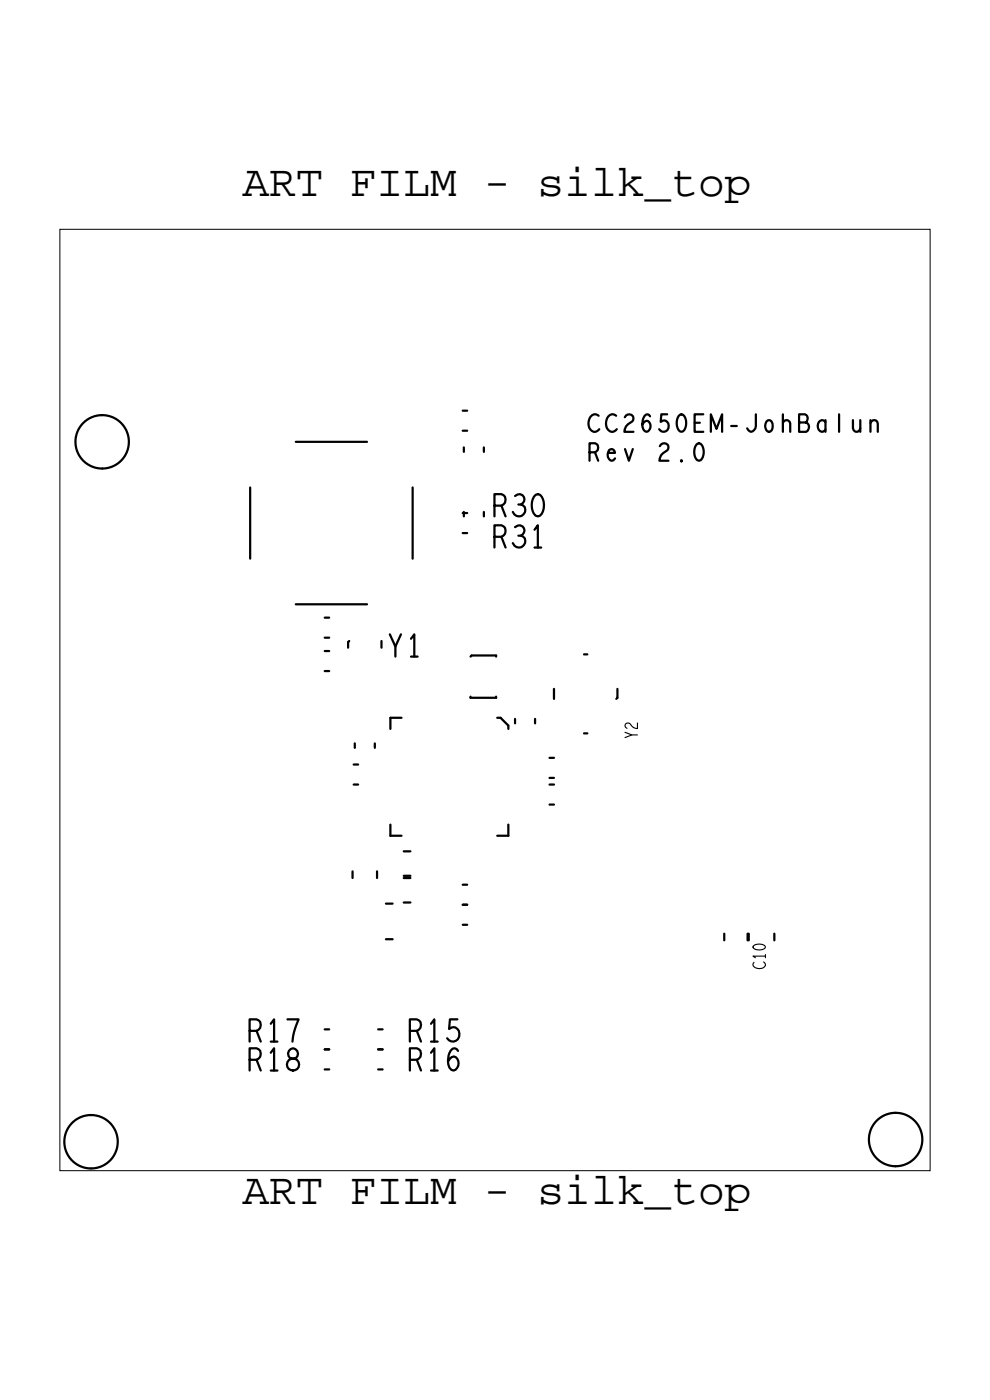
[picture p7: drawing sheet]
<svg xmlns="http://www.w3.org/2000/svg" width="210mm" height="297mm" viewBox="0 0 210 297" stroke-linecap="round" stroke-linejoin="round" font-family="sans-serif">
<!-- layer: Board Outline -->
<path d="M12.7 48.6h184.6v199.8h-184.6z" fill="none" stroke="#000" stroke-width=".21"/>
<!-- layer: Components -->
<g fill="none" stroke="#000" stroke-width=".47">
<path d="M62.7 93.7h15.2zM98.2 91.4h.9zM98.2 87.1h.9zM98.4 94.9v1zM102.6 94.9v1zM53.1 103.4v15.1zM87.5 103.4v15.1zM98.2 108.8h.9zM98.2 113.1h.9zM98.4 108.6v.9zM102.6 108.6v.9zM62.7 128.2h15.2z"/>
<path d="M68.9 138.1h.9zM68.9 131h.9zM68.9 135.3h.9zM73.8 136.2l.3-.2zM73.8 136.2v1.2zM100 139.1l-.2 .2zM100 139.1h5.2zM105.2 139.1v.2zM123.9 138.8h.7zM68.9 142.4h.9zM75.3 157.7v.9zM79.5 157.7v.9z"/>
<path d="M82.8 152.3h2.4zM82.8 152.3v2.3zM99.8 147.8v.2zM99.8 148h5.4zM105.2 147.8v.2zM105.5 152.3h.7zM106.2 152.3l1.6 1.6zM107.8 153.9v.7zM109.2 152.5v1zM113.5 152.5v1zM117.5 146.1v2.2zM123.9 155.6h.7z"/>
<path d="M131 148l-.3 .3zM131 146.1v1.9zM75 166.4h1zM75 162.2h1zM82.8 174.9v2.4zM82.8 177.3h2.4zM105.5 177.3h2.3zM107.8 174.9v2.4zM116.6 166.4h.9zM116.6 170.7h.9zM116.6 160.8h.9zM116.6 165h.9z"/>
<path d="M74.8 184.9v1.4zM80 184.9v1.4zM81.9 191.7h1.4zM81.9 199.3h1.4zM85.6 186.3h1.5zM85.6 180.6h1.5zM85.6 191.5h1.5zM85.6 185.8h1.5zM98.2 196.2h.9zM98.2 191.9h.9zM98.2 187.7h.9zM153.6 198.1v1.4z"/>
<path d="M158.6 198.1v1.4zM158.8 198.1v1.4zM164.3 198.1v1.4zM68.9 218.4h.9zM80.2 218.4h1zM68.9 222.6h.9zM68.9 226.9h.9zM80.2 222.6h1zM80.2 226.9h1z"/>
<circle cx="21.7" cy="93.7" r="5.7"/>
<circle cx="19.3" cy="242.2" r="5.7"/>
<circle cx="190" cy="241.7" r="5.7"/>
</g>
<!-- layer: Text -->
<path d="M132.6 155.3l1.4 .6M135.2 155.9h-1.2l-1.4 .6M135.2 153.4v1.2a1.78 1.78 0 0 1-1.6-1.1 .6 .6 0 0 0-.9 .1 .6 .6 0 0 0 .3 .9M159.8 200.7a1.88 1.88 0 0 1 2.6 .2 1.71 1.71 0 0 1-2.7 0zM162 204.1a.72 .72 0 0 1 .3 .8 .72 .72 0 0 1-.7 .5l-.8 .1a.82 .82 0 0 1-.9-.4 .82 .82 0 0 1 0-.9M162.4 202.8h-2.7l.5 .4M162.4 202.5v.7" fill="none" stroke="#000" stroke-width=".24"/>
<g fill="none" stroke="#000" stroke-width=".47">
<path d="M125.1 96h1.1a1.01 1.01 0 0 0 .7-1 1.01 1.01 0 0 0-.7-1h-1.1v3.7M127 88.2a1.16 1.16 0 0 0-1.9 .6 2.01 2.01 0 0 0 .9 2.8 1.28 1.28 0 0 0 1.1-.5M130.7 88.2a1.16 1.16 0 0 0-1.9 .6 2.01 2.01 0 0 0 .9 2.8 1.28 1.28 0 0 0 1.1-.5M132.5 88.5a.93 .93 0 0 1 1.4-.5 .93 .93 0 0 1 .2 1.4 2.47 2.47 0 0 0-1.7 2.2h2M137.9 88.3l-.5-.4a1.32 1.32 0 0 0-1.1 1.2 2.37 2.37 0 0 0 .5 2.4 .88 .88 0 0 0 .9-.2 .88 .88 0 0 0 .3-.9 .83 .83 0 0 0-.4-1 .83 .83 0 0 0-1 .2l-.4 .5M140 94.6a.93 .93 0 0 1 1.3-.5 .93 .93 0 0 1 .3 1.4 2.47 2.47 0 0 0-1.7 2.2h1.9M141.5 87.9h-1.2l-.2 1.6a1.06 1.06 0 0 1 1.4-.1 1.06 1.06 0 0 1 .3 1.4 1.07 1.07 0 0 1-.9 .8 1.07 1.07 0 0 1-1.1-.5M144.2 88a.83 .83 0 0 1 1.2 .7 2.69 2.69 0 0 1-.5 2.8 .83 .83 0 0 1-1.2-.7 2.69 2.69 0 0 1 .5-2.8zM144.5 97.7l.1 .1zM147.3 89.7h1.2M147.9 94.2a.83 .83 0 0 1 1.2 .6 2.69 2.69 0 0 1-.5 2.8 .83 .83 0 0 1-1.2-.7 2.69 2.69 0 0 1 .5-2.7zM149.2 87.9h-1.9v3.7h1.9"/>
<path d="M150.8 91.6v-3.7l1.2 3.1 1.2-3.1v3.7M155.1 90.4h1.2M160.3 87.9v2.5a.95 .95 0 0 1-.7 1.1 .95 .95 0 0 1-1.1-.6M162.6 89.4a.65 .65 0 0 1 1.1 0 1.42 1.42 0 0 1-.6 2.2 1.42 1.42 0 0 1-.5-2.2zM166.1 89.7a.8 .8 0 0 1 .8-.6 .8 .8 0 0 1 .7 .7v1.8M166.1 87.9v3.7M169.5 89.6h1.4a1.08 1.08 0 0 1 .7 1 1.08 1.08 0 0 1-.6 1h-1.5v-3.7h1.2a1 1 0 0 1 .2 1.7M175.1 89.6a.83 .83 0 0 0-.9-.5 .83 .83 0 0 0-.7 .8 1.12 1.12 0 0 0 .1 1.2 1.12 1.12 0 0 0 1 .4l.5-.4M175.1 89.1v2.5M178 87.9v3.7M180.9 89.1v1.8l.2 .4a.73 .73 0 0 0 1.2 0l.2-.4M182.5 89.1v2.5"/>
<path d="M184.6 89.8a.79 .79 0 0 1 .9-.7 .79 .79 0 0 1 .7 .8v1.7M184.6 89.1v2.5M104.9 113.9h1.5a1.28 1.28 0 0 0 .8-1.2 1.28 1.28 0 0 0-.8-1.3h-1.5v4.8M104.9 107.3h1.5a1.28 1.28 0 0 0 .8-1.3 1.28 1.28 0 0 0-.8-1.2h-1.5v4.7M109.2 111.8a1.14 1.14 0 0 1 1.9 .1 1.14 1.14 0 0 1-.6 1.7M109.2 105.2a1.14 1.14 0 0 1 1.9 .1 1.14 1.14 0 0 1-.6 1.7M113.4 112.4l.7-1v4.8M113.6 105a1.07 1.07 0 0 1 1.6 .9 3.4 3.4 0 0 1-.6 3.5 1.07 1.07 0 0 1-1.6-.9 3.4 3.4 0 0 1 .6-3.5zM82.7 134.6l1.2 2.6v2.1M85.1 134.6l-1.2 2.6M87.2 135.5l.7-.9v4.7M52.9 218.7h1.5a1.28 1.28 0 0 0 .9-1.2 1.28 1.28 0 0 0-.9-1.3h-1.5v4.8"/>
<path d="M57.4 217.2l.7-1v4.8M61 216.2h2.3l-1 2.9-.3 1.9M86.9 218.7h1.5a1.28 1.28 0 0 0 .9-1.2 1.28 1.28 0 0 0-.9-1.3h-1.5v4.8M91.4 217.2l.7-1v4.8M97 216.2h-1.6l-.1 2.1a1.27 1.27 0 0 1 1.4-.3 1.27 1.27 0 0 1 .7 1.3 1.4 1.4 0 0 1-.9 1.6 1.4 1.4 0 0 1-1.7-.6M52.9 224.8h1.5a1.28 1.28 0 0 0 .9-1.2 1.28 1.28 0 0 0-.9-1.2h-1.5v4.7M57.4 223.3l.7-.9v4.7M61.3 222.9a1.09 1.09 0 0 0 0 1.3 1.09 1.09 0 0 0 1.1 .4 1.28 1.28 0 0 1 .8 2 1.28 1.28 0 0 1-2.1 0 1.28 1.28 0 0 1 .8-2 1.07 1.07 0 0 0 1.3-1.4 1.07 1.07 0 0 0-1.9-.3zM86.9 224.8h1.5a1.28 1.28 0 0 0 .9-1.2 1.28 1.28 0 0 0-.9-1.2h-1.5v4.7M91.4 223.3l.7-.9v4.7M97.2 222.9l-.3-.4-.5-.1a1.69 1.69 0 0 0-1.3 1.6 2.99 2.99 0 0 0 .6 3 1.03 1.03 0 0 0 1.5-.9 1.54 1.54 0 0 0-.9-2l-.5 .2-.8 .8"/>
</g>
<g font-size="9.5">
<text x="51.5" y="41.6">ART FILM - silk_top</text>
<text x="51.5" y="255.4">ART FILM - silk_top</text>
</g>
<g font-size="4.7">
<text x="104.3" y="109.5">R30</text>
<text x="104.3" y="116.2">R31</text>
<text x="82.1" y="139.3">Y1</text>
<text x="52.4" y="221">R17</text>
<text x="86.4" y="221">R15</text>
<text x="52.4" y="227.1">R18</text>
<text x="86.4" y="227.1">R16</text>
</g>
<text font-size="3.7" x="124.6" y="97.7">Rev</text>
</svg>
